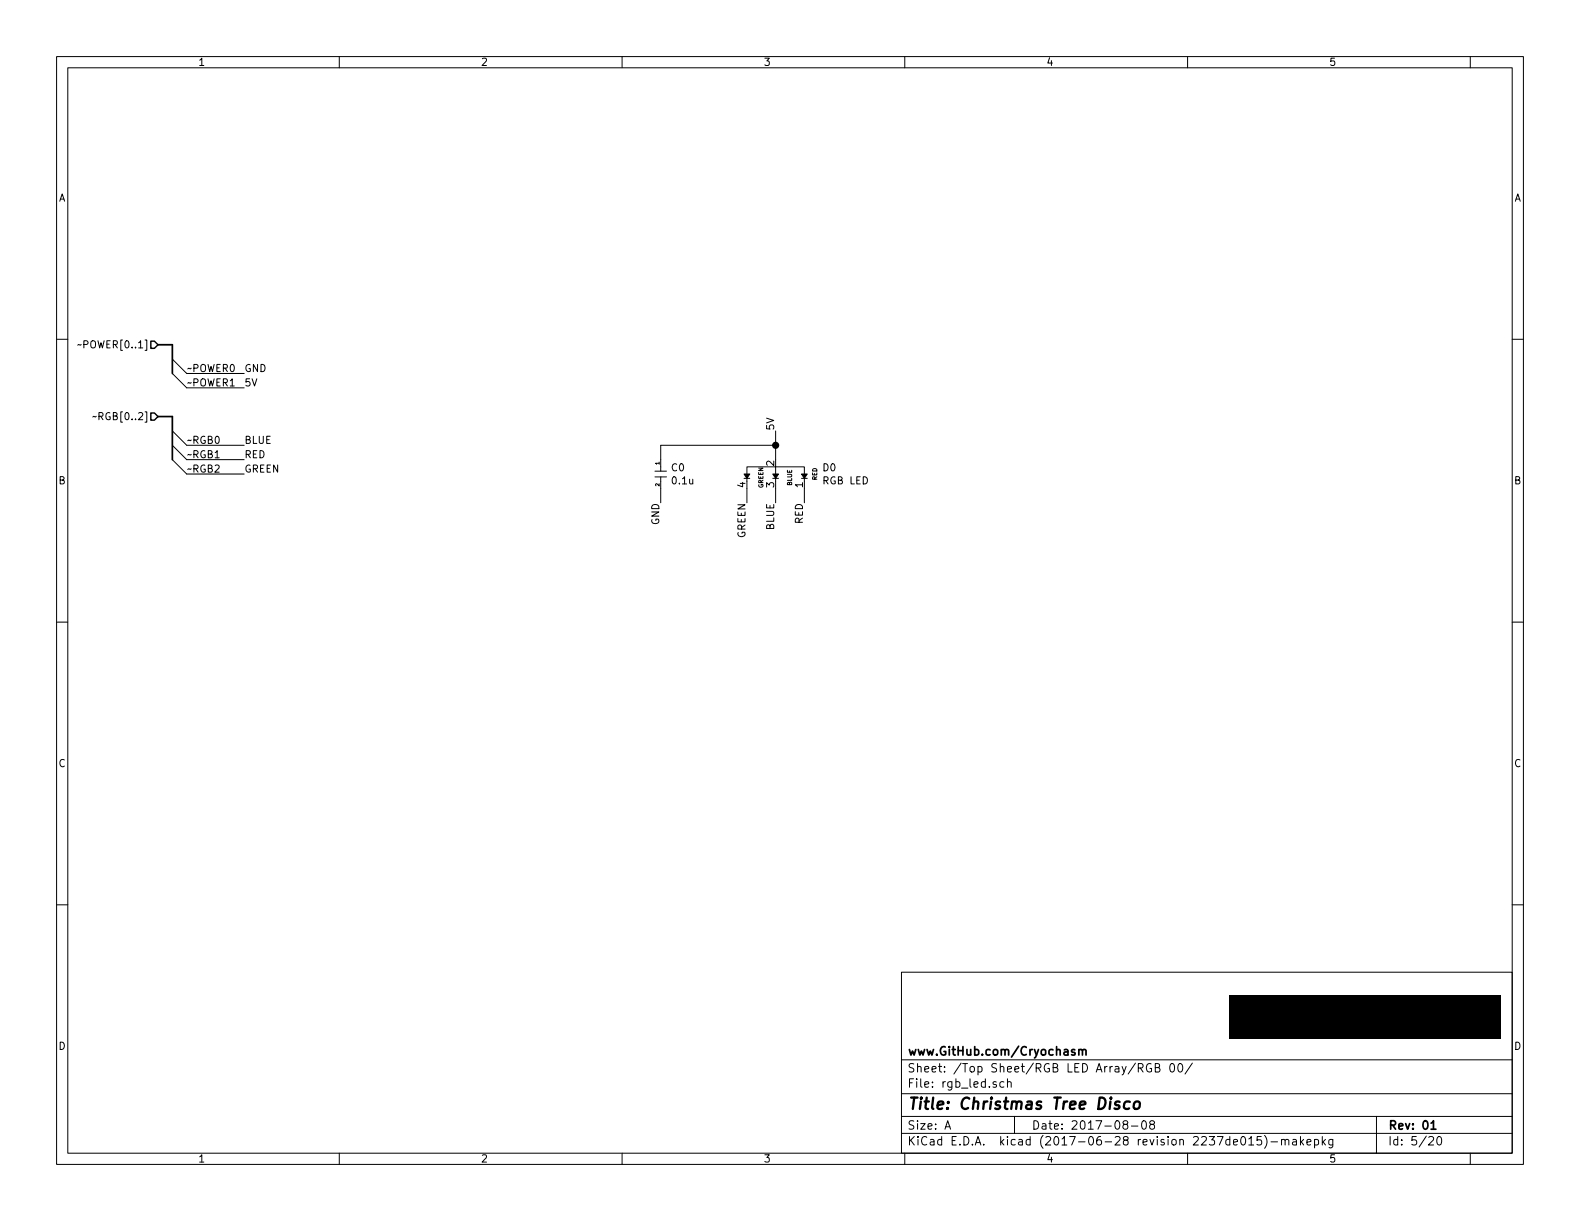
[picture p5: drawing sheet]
EESchema Schematic File Version 2
LIBS:local
LIBS:Christmas_Tree_Disco-cache
EELAYER 26 0
EELAYER END
$Descr A 11000 8500
encoding utf-8
Sheet 13 20
Title "Christmas Tree Disco"
Date "2017-08-08"
Rev "01"
Comp "www.GitHub.com/Cryochasm"
Comment1 ""
Comment2 ""
Comment3 ""
Comment4 ""
$EndDescr
$Comp
L LED_RGB_Common_Anode D0
U 1 1
P 5400 3300
AR Path="/59809489/5980966C/5980A64F/5980D97F" Ref="D0"  Part="1" 
AR Path="/59809489/5980966C/59813FE2/5980D97F" Ref="D4"  Part="1" 
AR Path="/59809489/5980966C/59815F66/5980D97F" Ref="D5"  Part="1" 
AR Path="/59809489/5980966C/5981626D/5980D97F" Ref="D2"  Part="1" 
AR Path="/59809489/5980966C/59817074/5980D97F" Ref="D3"  Part="1" 
AR Path="/59809489/5980966C/59817078/5980D97F" Ref="D6"  Part="1" 
AR Path="/59809489/5980966C/5981707C/5980D97F" Ref="D7"  Part="1" 
AR Path="/59809489/5980966C/59817080/5980D97F" Ref="D8"  Part="1" 
AR Path="/59809489/5980966C/59825578/5980D97F" Ref="D1"  Part="1" 
AR Path="/59809489/5980966C/598152C6/5980D97F" Ref="D9"  Part="1" 
AR Path="/59809489/5980966C/598152CA/5980D97F" Ref="D13"  Part="1" 
AR Path="/59809489/5980966C/59815DA2/5980D97F" Ref="D14"  Part="1" 
AR Path="/59809489/5980966C/59815DA6/5980D97F" Ref="D10"  Part="1" 
AR Path="/59809489/5980966C/59815DAA/5980D97F" Ref="D15"  Part="1" 
AR Path="/59809489/5980966C/598171EF/5980D97F" Ref="D11"  Part="1" 
AR Path="/59809489/5980966C/59837C41/5980D97F" Ref="D12"  Part="1" 
F 0 "D12" V 5354 3622 50  0000 L CNN
F 1 "RGB LED" V 5445 3622 50  0000 L CNN
F 2 "local:T-1_5mm" H 5450 3300 60  0001 C CNN
F 3 "https://media.digikey.com/pdf/Data%20Sheets/Kingbright%20PDFs/WP154A4SEJ3VBDZGW-CA_Ver.1A_Jul-24-13.pdf" H 5450 3300 60  0001 C CNN
F 4 " WP154A4SEJ3VBDZGW/CA" H 5400 3300 60  0001 C CNN "MPN"
F 5 "Red, Green, Blue (RGB) 625nm Red, 525nm Green, 470nm Blue LED Indication - Discrete 2.2V Red, 3.3V Green, 3.3V Blue Radial" H 5400 3300 60  0001 C CNN "Description"
F 6 "Yes" H 5400 3300 60  0001 C CNN "Included in BOM"
	1    5400 3300
	0    1    1    0   
$EndComp
Wire Wire Line
	5400 3000 5400 3200
Text HLabel 1100 2900 0    50   Input ~ 0
~~RGB[0..2]
Text HLabel 1100 2400 0    50   Input ~ 0
~~POWER[0..1]
Wire Bus Line
	1100 2400 1200 2400
Wire Bus Line
	1200 2400 1200 2600
Wire Bus Line
	1100 2900 1200 2900
Wire Bus Line
	1200 2900 1200 3200
Entry Wire Line
	1200 2500 1300 2600
Entry Wire Line
	1200 2600 1300 2700
Entry Wire Line
	1200 3000 1300 3100
Entry Wire Line
	1200 3100 1300 3200
Entry Wire Line
	1200 3200 1300 3300
Wire Wire Line
	1300 2600 1700 2600
Wire Wire Line
	1300 2700 1700 2700
Wire Wire Line
	1300 3100 1700 3100
Wire Wire Line
	1300 3200 1700 3200
Wire Wire Line
	1300 3300 1700 3300
Text Label 1700 2700 0    50   ~ 0
5V
Text Label 1700 2600 0    50   ~ 0
GND
Text Label 1300 2600 0    50   ~ 0
~~POWER0
Text Label 1300 2700 0    50   ~ 0
~~POWER1
Text Label 1300 3100 0    50   ~ 0
~~RGB0
Text Label 1300 3200 0    50   ~ 0
~~RGB1
Text Label 1300 3300 0    50   ~ 0
~~RGB2
Text Label 1700 3200 0    50   ~ 0
RED
Text Label 1700 3300 0    50   ~ 0
GREEN
Text Label 1700 3100 0    50   ~ 0
BLUE
Text Label 5600 3500 3    50   ~ 0
RED
Text Label 5200 3500 3    50   ~ 0
GREEN
Text Label 5400 3500 3    50   ~ 0
BLUE
Text Label 5400 3000 1    50   ~ 0
5V
Wire Wire Line
	5200 3400 5200 3500
Wire Wire Line
	5400 3400 5400 3500
Wire Wire Line
	5600 3400 5600 3500
Wire Wire Line
	5400 3100 4600 3100
Wire Wire Line
	4600 3100 4600 3200
Connection ~ 5400 3100
Wire Wire Line
	4600 3400 4600 3500
Text Label 4600 3500 3    50   ~ 0
GND
$Comp
L Capacitor C4
U 1 1
P 4600 3300
AR Path="/59809489/5980966C/59813FE2/59893093" Ref="C4"  Part="1" 
AR Path="/59809489/5980966C/5980A64F/59893093" Ref="C0"  Part="1" 
AR Path="/59809489/5980966C/59815F66/59893093" Ref="C5"  Part="1" 
AR Path="/59809489/5980966C/5981626D/59893093" Ref="C2"  Part="1" 
AR Path="/59809489/5980966C/59817074/59893093" Ref="C3"  Part="1" 
AR Path="/59809489/5980966C/59817078/59893093" Ref="C6"  Part="1" 
AR Path="/59809489/5980966C/5981707C/59893093" Ref="C7"  Part="1" 
AR Path="/59809489/5980966C/59825578/59893093" Ref="C1"  Part="1" 
AR Path="/59809489/5980966C/59837C41/59893093" Ref="C12"  Part="1" 
AR Path="/59809489/5980966C/598152C6/59893093" Ref="C9"  Part="1" 
AR Path="/59809489/5980966C/598152CA/59893093" Ref="C13"  Part="1" 
AR Path="/59809489/5980966C/59815DA2/59893093" Ref="C14"  Part="1" 
AR Path="/59809489/5980966C/59815DA6/59893093" Ref="C10"  Part="1" 
AR Path="/59809489/5980966C/59815DAA/59893093" Ref="C15"  Part="1" 
AR Path="/59809489/5980966C/598171EF/59893093" Ref="C11"  Part="1" 
F 0 "C12" V 4554 3368 50  0000 L CNN
F 1 "0.1u" V 4645 3368 50  0000 L CNN
F 2 "local:SMD-0805" H 4600 3300 60  0001 C CNN
F 3 "http://www.samsungsem.com/kr/support/library/product-catalog/mlcc.jsp" H 4600 3300 60  0001 C CNN
F 4 "CL21B104KACWPNC" H 4600 3300 60  0001 C CNN "MPN"
F 5 "0.1µF ±10% 25V Ceramic Capacitor X7R 0805 (2012 Metric)" H 4600 3300 60  0001 C CNN "Description"
F 6 "Yes" H 4600 3300 60  0001 C CNN "Included in BOM"
	1    4600 3300
	0    1    1    0   
$EndComp
$EndSCHEMATC
